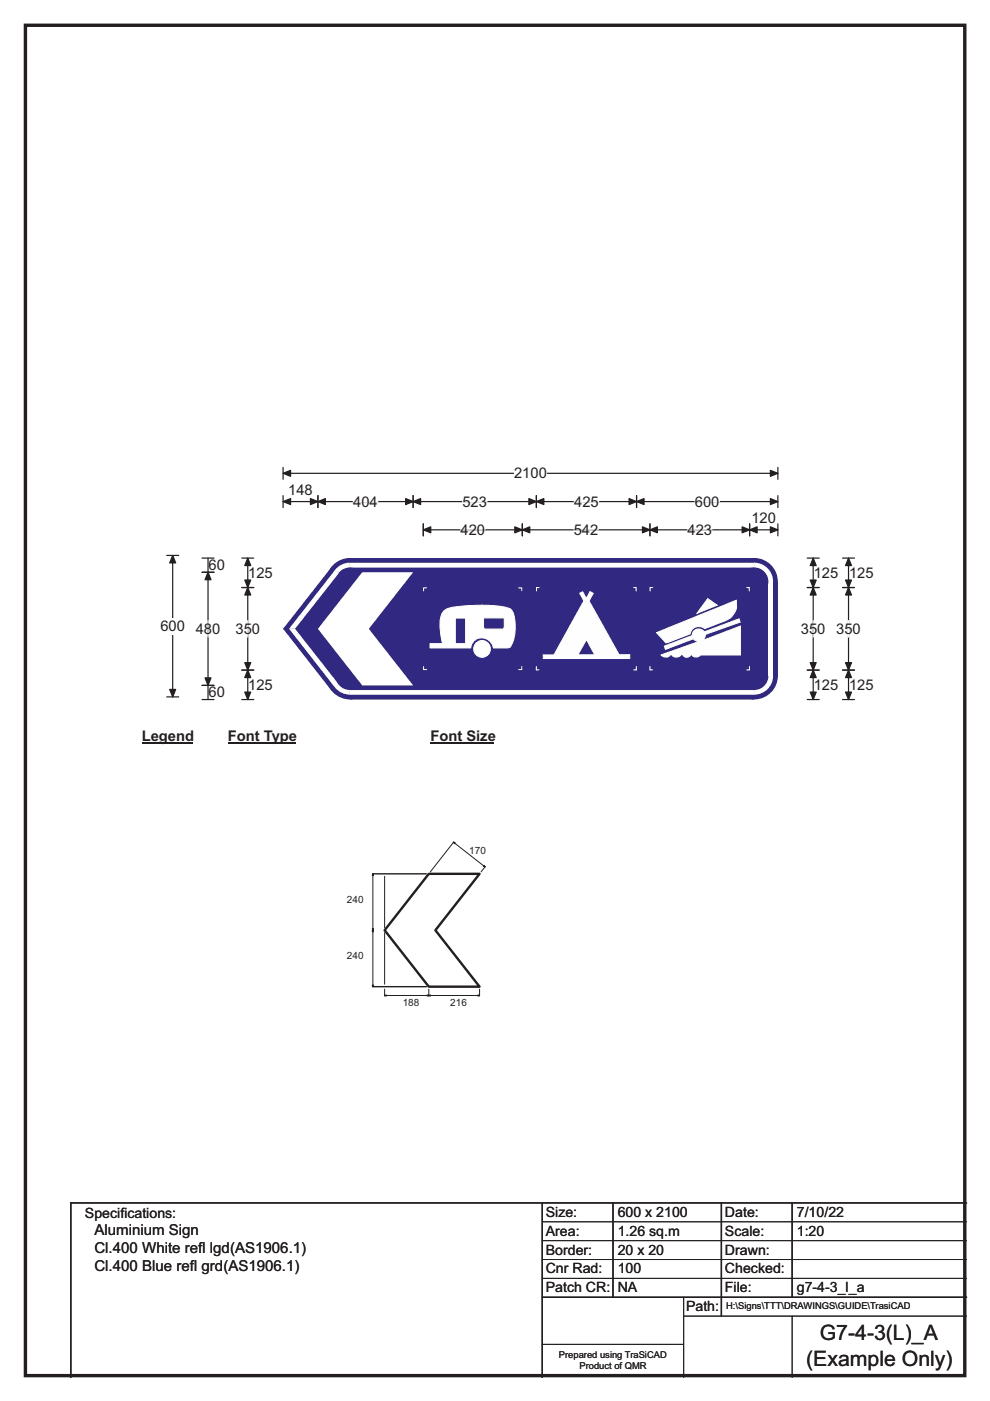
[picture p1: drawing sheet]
<svg xmlns="http://www.w3.org/2000/svg" width="210mm" height="297mm" viewBox="0 0 210 297" stroke-linecap="round" stroke-linejoin="round" font-family="sans-serif">
<path d="M5.4 5.4h199.2v286.3h-199.2z" fill="none" stroke="#231f20" stroke-width=".72"/>
<path d="M60 99.1v2.5M165 99.1v2.5M60 100.4h105" fill="none" stroke="#231f20" stroke-width=".25"/>
<g fill="#231f20" stroke="#231f20" stroke-width=".25">
<path d="M60 100.4l1.6-.7v1.3z" fill-rule="evenodd"/>
<path d="M163.4 99.7l1.6 .7-1.6 .6z" fill-rule="evenodd"/>
</g>
<path d="M109 98.6h7v3.5h-7z" fill="#fff"/>
<g fill="none" stroke="#231f20" stroke-width=".25">
<path d="M35.4 117.8h2.5M36.6 117.8v30M60 106.3h105M60 105.1v2.5M67.4 105.1v2.5M87.6 105.1v2.5M89.8 111.1v2.5M89.8 112.3h75.2M110.8 111.1v2.5M113.8 105.1v2.5M135 105.1v2.5M137.9 111.1v2.5"/>
<path d="M159 111.1v2.5M165 105.1v2.5M165 111.1v2.5M35.4 147.8h2.5"/>
</g>
<g fill="#231f20" stroke="#231f20" stroke-width=".25">
<path d="M67.4 106.3l1.6-.6v1.3z" fill-rule="evenodd"/>
<path d="M86 105.7l1.6 .6-1.6 .7z" fill-rule="evenodd"/>
<path d="M60 106.3l1.6-.6v1.3z" fill-rule="evenodd"/>
<path d="M65.8 105.7l1.6 .6-1.6 .7z" fill-rule="evenodd"/>
<path d="M87.6 106.3l1.6-.6v1.3z" fill-rule="evenodd"/>
<path d="M112.2 105.7l1.6 .6-1.6 .7z" fill-rule="evenodd"/>
<path d="M113.8 106.3l1.6-.6v1.3z" fill-rule="evenodd"/>
<path d="M133.4 105.7l1.6 .6-1.6 .7z" fill-rule="evenodd"/>
<path d="M135 106.3l1.6-.6v1.3z" fill-rule="evenodd"/>
<path d="M163.4 105.7l1.6 .6-1.6 .7z" fill-rule="evenodd"/>
<path d="M89.8 112.3l1.6-.6v1.3z" fill-rule="evenodd"/>
<path d="M109.2 111.7l1.6 .6-1.6 .7z" fill-rule="evenodd"/>
<path d="M110.8 112.3l1.6-.6v1.3z" fill-rule="evenodd"/>
<path d="M136.3 111.7l1.6 .6-1.6 .7z" fill-rule="evenodd"/>
<path d="M137.9 112.3l1.5-.6v1.3z" fill-rule="evenodd"/>
<path d="M157.4 111.7l1.6 .6-1.6 .7z" fill-rule="evenodd"/>
<path d="M159 112.3l1.6-.6v1.3z" fill-rule="evenodd"/>
<path d="M163.4 111.7l1.6 .6-1.6 .7z" fill-rule="evenodd"/>
<path d="M36.6 117.8l.7 1.6h-1.3z" fill-rule="evenodd"/>
<path d="M36 146.2h1.3l-.7 1.6z" fill-rule="evenodd"/>
</g>
<path d="M74.9 106.3h5.2M97.7 112.3h5.2M98.1 106.3h5.2M121.7 112.3h5.2M121.8 106.3h5.2M145.8 112.3h5.2M147.4 106.3h5.2" fill="none" stroke="#fff" stroke-width=".25"/>
<path d="M34 131h5.2v3.5h-5.2z" fill="#fff"/>
<g fill="none" stroke="#231f20" stroke-width=".25">
<path d="M42.9 118.3h2.5M44.1 118.3v30M51.3 118.3h2.5M52.5 118.3v30M171.2 118.3h2.6M172.5 118.3v30M178.7 118.3h2.5M180 118.3v30M42.9 121.3h2.5M51.3 124.6h2.5M171.2 124.6h2.6M178.7 124.6h2.5"/>
<path d="M42.9 145.3h2.5M42.9 148.3h2.5M51.3 148.3h2.5M51.3 142.1h2.5M171.2 148.3h2.6M171.2 142.1h2.6M178.7 148.3h2.5M178.7 142.1h2.5"/>
</g>
<g fill="#231f20" stroke="#231f20" stroke-width=".25">
<path d="M44.1 121.3l.7 1.6h-1.3z" fill-rule="evenodd"/>
<path d="M43.5 143.7h1.3l-.7 1.6z" fill-rule="evenodd"/>
<path d="M52.5 124.6l.7 1.6h-1.3z" fill-rule="evenodd"/>
<path d="M51.9 140.5h1.3l-.7 1.6z" fill-rule="evenodd"/>
<path d="M52.5 118.3l.7 1.6h-1.3z" fill-rule="evenodd"/>
<path d="M51.9 123h1.3l-.7 1.6z" fill-rule="evenodd"/>
<path d="M52.5 142.1l.7 1.6h-1.3z" fill-rule="evenodd"/>
<path d="M51.9 146.7h1.3l-.7 1.6z" fill-rule="evenodd"/>
<path d="M172.5 124.6l.6 1.6h-1.3z" fill-rule="evenodd"/>
<path d="M171.8 140.5h1.3l-.6 1.6z" fill-rule="evenodd"/>
<path d="M172.5 118.3l.6 1.6h-1.3z" fill-rule="evenodd"/>
<path d="M171.8 123h1.3l-.6 1.6z" fill-rule="evenodd"/>
<path d="M172.5 142.1l.6 1.6h-1.3z" fill-rule="evenodd"/>
<path d="M171.8 146.7h1.3l-.6 1.6z" fill-rule="evenodd"/>
<path d="M180 124.6l.6 1.6h-1.3z" fill-rule="evenodd"/>
<path d="M179.3 140.5h1.3l-.6 1.6z" fill-rule="evenodd"/>
<path d="M180 118.3l.6 1.6h-1.3z" fill-rule="evenodd"/>
<path d="M179.3 123h1.3l-.6 1.6z" fill-rule="evenodd"/>
<path d="M180 142.1l.6 1.6h-1.3z" fill-rule="evenodd"/>
<path d="M179.3 146.7h1.3l-.6 1.6z" fill-rule="evenodd"/>
</g>
<path d="M44.1 131.6v3.5M52.5 131.6v3.5M172.5 131.6v3.5M180 131.6v3.5" fill="none" stroke="#fff" stroke-width=".25"/>
<path d="M30.1 154.3h10.7v3.5h-10.7z" fill="#fff"/>
<path d="M30.1 157.6h10.7" fill="none" stroke="#231f20" stroke-width=".32"/>
<path d="M48.3 154.3h14.4v3.5h-14.4z" fill="#fff"/>
<path d="M48.3 157.6h14.4" fill="none" stroke="#231f20" stroke-width=".32"/>
<path d="M91.3 154.3h13.4v3.5h-13.4z" fill="#fff"/>
<path d="M91.3 157.6h13.4" fill="none" stroke="#231f20" stroke-width=".32"/>
<g fill="#fff">
<path d="M30.1 158.5h.8v3.5h-.8z"/>
<path d="M48.3 158.5h35.5v3.5h-35.5z"/>
<path d="M91.3 158.5h5.2v3.5h-5.2z"/>
</g>
<g fill="#312882">
<path d="M70.3 120.3l3.9-2h85.8l5 5v20l-5 5h-85.8l-3.9-1.9-10.1-12.9v-.3z" fill-rule="evenodd"/>
<path d="M60.2 133.1h.3v.4h-.3z" fill-rule="evenodd"/>
<circle cx="74.2" cy="123.3" r="5"/>
<circle cx="74.2" cy="143.3" r="5"/>
<circle cx="160" cy="143.3" r="5"/>
<circle cx="160" cy="123.3" r="5"/>
</g>
<g fill="#fff">
<path d="M74.2 119.3v1h85.9v-1zM74.2 120.3h85.9z" fill-rule="evenodd"/>
<path d="M71.5 120.4a4 4 0 0 1 2.7-1.1v4l-3.2-2.5z" fill-rule="evenodd"/>
</g>
<circle cx="74.2" cy="123.3" r="3" fill="#312882"/>
<g fill="#fff">
<path d="M71.1 120.8l.8 .7-9.3 11.8h-1.3z" fill-rule="evenodd"/>
<path d="M61.3 133.3h1.3l9.3 11.9-.8 .6z" fill-rule="evenodd"/>
<path d="M71 145.7l3.2-2.4v4a4 4 0 0 1-3.2-1.6z" fill-rule="evenodd"/>
</g>
<circle cx="74.2" cy="143.3" r="3" fill="#312882"/>
<g fill="#fff">
<path d="M74.2 146.3v1h85.9v-1zM74.2 146.3h85.9z" fill-rule="evenodd"/>
<path d="M160 143.3h4a4 4 0 0 1-4.1 4z" fill-rule="evenodd"/>
</g>
<circle cx="160" cy="143.3" r="3" fill="#312882"/>
<path d="M163 123.3h1v20.1h-1z" fill="#fff"/>
<path d="M159.9 119.3a4 4 0 0 1 4.1 4h-4z" fill-rule="evenodd" fill="#fff"/>
<circle cx="160" cy="123.3" r="3" fill="#312882"/>
<g fill="#fff">
<path d="M76.8 121.3h10.8l-9.4 12 9.4 12h-10.8l-9.4-12z" fill-rule="evenodd"/>
<path d="M100.5 137.6a1.78 1.78 0 0 0 3.5 0 1.78 1.78 0 0 0-3.5 0zM94.1 129.6a6.8 6.8 0 0 0-.6 5.2l.3 1.7h-2.6v.9h8.6a2.43 2.43 0 0 1 2.4-2.2 2.43 2.43 0 0 1 2.5 2.2h3.1l.5-.3a8.9 8.9 0 0 0 .3-7.7l-.1-.1a3.6 3.6 0 0 0-2.5-.8 35.3 35.3 0 0 0-11 .5zM96.6 131h2.2v5.5h-2.2zM102.6 131v2l.3 .4h3.7l.3-.3 .1-2.1z" fill-rule="evenodd"/>
</g>
<g fill="none" stroke="#fff" stroke-width=".21">
<path d="M90.5 124.6h-.7v.7M94.1 129.6a8.3 8.3 0 0 1 4.3-1.1 23.4 23.4 0 0 1 9.6 .5l.6 .4a8.3 8.3 0 0 1-.5 7.8l-.6 .2h-2.8a2.43 2.43 0 0 0-2.5-2.2 2.43 2.43 0 0 0-2.4 2.2h-8.6v-.9h2.6l-.1-.8a9.9 9.9 0 0 1 .1-5.7zM96.6 131h2.2v5.5h-2.2zM102.6 131h4.4l-.1 2.1-.3 .3h-3.7l-.3-.4zM110 124.6h.7v.7M89.8 141.3v.7h.7M110.7 141.3v.7h-.7"/>
<circle cx="102.2" cy="137.6" r="1.78"/>
</g>
<path d="M123 125.8l.6-.3 .8 1.4 .7-1.5 .7 .4-.9 1.6 6.4 11.4h2.3v.8h-18.4v-.7h2.3l6.3-11.5z" fill-rule="evenodd" fill="#fefefe" stroke="#fefefe" stroke-width=".21"/>
<path d="M124.4 135.6l1.7 3.2h-3.5z" fill-rule="evenodd" fill="#2c2d81" stroke="#fefefe" stroke-width=".21"/>
<path d="M114.4 124.6h-.6v.8M134.3 124.6h.6v.8M138.5 124.6h-.6v.8M158.3 124.6h.6v.8M113.8 141.2v.8h.6M135 141.2v.8h-.6M137.9 141.2v.8h.6M159 141.2v.8h-.7" fill="none" stroke="#fefefe" stroke-width=".21"/>
<g fill="#fefefe" stroke="#fefefe" stroke-width=".21">
<path d="M139.2 134.1l17-6.8a3.8 3.8 0 0 1-2.3 4.3l-4.4 1.7a1.88 1.88 0 0 0-3.1 1.1l-5.2 1.9z" fill-rule="evenodd"/>
<path d="M150.1 126.9l2 1.4-4.3 1.7z" fill-rule="evenodd"/>
<path d="M140.9 137l5.9-2.2a1.38 1.38 0 0 1 1-1.4 1.38 1.38 0 0 1 1.6 .6l7.3-2.8 .3 .7-7.4 2.6v.3a1.58 1.58 0 0 1-.9 1.1l8.3-3.2v6.2h-8.2v-.2h-.2a1.08 1.08 0 0 1-1 .6 1.08 1.08 0 0 1-.9-.6h-.3a.86 .86 0 0 1-.8 .7 .86 .86 0 0 1-.8-.7h-.3a1.15 1.15 0 0 1-1 .6 1.15 1.15 0 0 1-1.1-.6h-.2a1.1 1.1 0 0 1-.9 .7 1.1 1.1 0 0 1-1.1-.5l8.1-2.9a1.41 1.41 0 0 1-1.2-.6l-5.9 2.3z" fill-rule="evenodd"/>
</g>
<path d="M79.1 185.3h11.3M79.1 209.2h11.3M115 255v37M130 255v20M153 255v24M168 255v20M205 255h-190v37M115 275h90" fill="none" stroke="#231f20" stroke-width=".3"/>
<g fill="none" stroke="#231f20" stroke-width=".21">
<path d="M96.3 178.5l-.2 .2M78.9 185.3h.3M78.9 197.2h.3M79.1 185.3v23.9M81.6 185.8v10.9M81.6 197.7v11M91.3 184.9l4.9-6.3 6.7 5.2-.9 1.1M103 183.7l-.2 .2M78.9 209.2h.3M81.6 209.7v1.5M81.6 211.1h20.1M90.9 209.7v1.5"/>
<path d="M101.7 209.7v1.5M115 259h90M115 263h90M115 267h90M115 271h90M145 279h60M145 275v17M168 279v13M115 285h30"/>
</g>
<g fill="#231f20" stroke="#231f20" stroke-width=".21">
<path d="M79.1 185.3l.1 .3h-.3z" fill-rule="evenodd"/>
<path d="M78.9 196.9h.3l-.1 .3z" fill-rule="evenodd"/>
<path d="M79.1 197.2l.1 .4h-.3z" fill-rule="evenodd"/>
<path d="M78.9 208.9h.3l-.1 .3z" fill-rule="evenodd"/>
<path d="M101.4 210.9l.3 .2-.3 .1z" fill-rule="evenodd"/>
<path d="M90.9 211.1l.4-.2v.3z" fill-rule="evenodd"/>
<path d="M90.6 210.9l.3 .2-.3 .1z" fill-rule="evenodd"/>
<path d="M81.6 211.1l.3-.2v.3z" fill-rule="evenodd"/>
<path d="M96.2 178.6l.3 .1-.1 .2z" fill-rule="evenodd"/>
<path d="M102.7 183.5l.2 .3-.4-.1z" fill-rule="evenodd"/>
</g>
<path d="M90.9 185.3h10.8l-9.4 11.9 9.4 12h-10.8l-9.3-12z" fill="none" stroke="#231f20" stroke-width=".51"/>
<g font-size="4.5" fill="#231f20">
<text x="173.9" y="284.2">G7-4-3(L)_A</text>
<text x="171" y="289.6">(Example Only)</text>
</g>
<g font-size="3.2" fill="#231f20">
<text x="20" y="261.9">Aluminium Sign</text>
<text x="20" y="265.8">Cl.400 White ref</text>
<text x="20" y="269.6">Cl.400 Blue ref</text>
<text x="40.3" y="269.6">l grd(AS1906.1)</text>
<text x="42" y="265.8">l lgd(AS1906.1)</text>
</g>
<g font-size="3.1" fill="#231f20">
<text x="109" y="101.4">2100</text>
<text x="61.1" y="104.9">148</text>
<text x="74.9" y="107.4">404</text>
<text x="98.1" y="107.4">523</text>
<text x="121.8" y="107.4">425</text>
<text x="147.4" y="107.4">600</text>
<text x="97.7" y="113.4">420</text>
<text x="121.7" y="113.4">542</text>
<text x="145.8" y="113.4">423</text>
<text x="159.4" y="110.9">120</text>
<text x="44.2" y="120.9">60</text>
<text x="52.7" y="122.5">125</text>
<text x="172.6" y="122.5">125</text>
<text x="180.1" y="122.5">125</text>
<text x="34" y="133.8">600</text>
<text x="41.5" y="134.4">480</text>
<text x="49.9" y="134.4">350</text>
<text x="169.9" y="134.4">350</text>
<text x="177.4" y="134.4">350</text>
<text x="44.2" y="147.9">60</text>
<text x="52.7" y="146.2">125</text>
<text x="172.6" y="146.2">125</text>
<text x="180.1" y="146.2">125</text>
<text x="30.1" y="157.1">Legend</text>
<text x="48.3" y="157.1">Font Type</text>
<text x="91.3" y="157.1">Font Size</text>
</g>
<g font-size="3" fill="#231f20">
<text x="115.8" y="258">Size:</text>
<text x="131" y="258">600 x 2100</text>
<text x="153.8" y="258">Date:</text>
<text x="169" y="258">7/10/22</text>
<text x="18" y="258.2">Specif</text>
<text x="25.5" y="258.2">ications:</text>
<text x="115.8" y="262">Area:</text>
<text x="131" y="262">1.26 sq.m</text>
<text x="153.8" y="262">Scale:</text>
<text x="169" y="262">1:20</text>
<text x="115.8" y="266">Border:</text>
<text x="115.8" y="270">Cnr Rad:</text>
<text x="131" y="266">20 x 20</text>
<text x="131" y="270">100</text>
<text x="153.8" y="266">Drawn:</text>
<text x="153.8" y="270">Checked:</text>
<text x="115.8" y="274">Patch CR:</text>
<text x="131" y="274">NA</text>
<text x="153.8" y="274">File:</text>
<text x="169" y="274">g7-4-3_l_a</text>
<text x="145.5" y="278">Path:</text>
</g>
<g font-size="2.1" fill="#231f20">
<text x="99.5" y="181.1">170</text>
<text x="73.6" y="191.4">240</text>
<text x="73.6" y="203.4">240</text>
<text x="85.4" y="213.2">188</text>
<text x="95.5" y="213.2">216</text>
</g>
<g font-size="2" fill="#231f20">
<text x="154" y="277.6">H:\Signs\TTT\DRAWINGS\GUIDE\TrasiCAD</text>
<text x="118.5" y="287.8">Prepared using TraSiCAD</text>
<text x="122.9" y="290.2">Product of QMR</text>
</g>
</svg>
